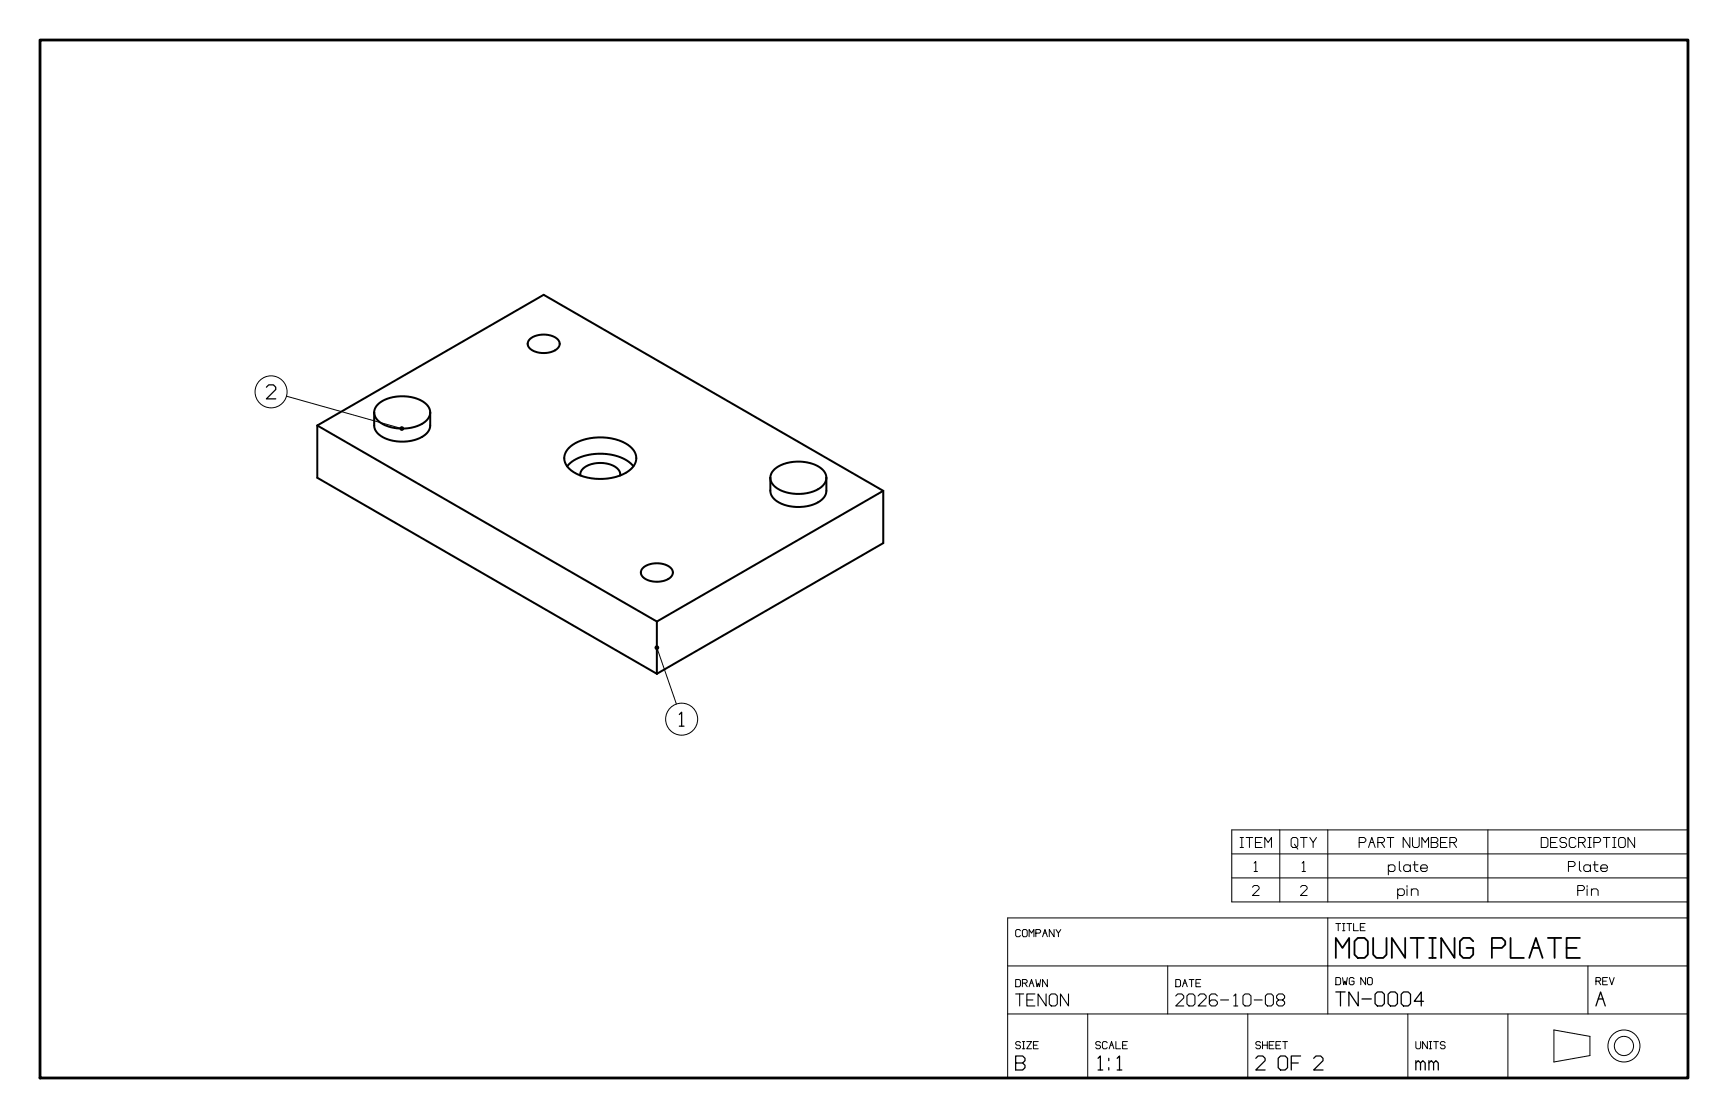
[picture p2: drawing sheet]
<svg xmlns="http://www.w3.org/2000/svg" width="432mm" height="279mm" viewBox="0 0 432 279" stroke-linecap="round" stroke-linejoin="round" font-family="sans-serif">
<g fill="none" stroke="#000" stroke-width=".5">
<path d="M132.3 84.8a5.6 5.6 0 0 1 7.3 .3 1.68 1.68 0 0 1-.9 2.5 5.5 5.5 0 0 1-6.7-1 1.47 1.47 0 0 1 .3-1.8zM79.3 106.3v13.1l84.8 49M79.3 106.3l84.8 49M79.3 106.3l56.6-32.6 84.8 49M93.5 103.1v3.2a4 4 0 0 0 3.1 3.4 10.3 10.3 0 0 0 10-1.4 2.84 2.84 0 0 0 .9-2v-3.2M93.5 103.1a4 4 0 0 0 3.1 3.3 10.3 10.3 0 0 0 10-1.3 2.84 2.84 0 0 0 .9-2M93.5 103.1v-.3a4.2 4.2 0 0 1 3.3-3.2 9.8 9.8 0 0 1 9.9 1.5l.5 .9 .3 1.1M141.7 116.5a9.8 9.8 0 0 1 8-3.1 10.6 10.6 0 0 1 8.6 3.1M142.3 111.8a13.1 13.1 0 0 1 15.2-.2 3.6 3.6 0 0 1-.7 6.3 13.6 13.6 0 0 1-14.1-.3 3.5 3.5 0 0 1-.4-5.8zM145 118.8a2.53 2.53 0 0 1 2-2.5 7 7 0 0 1 7.7 1.2l.3 .7v.6M192.5 119.4v3.3a4 4 0 0 0 3.1 3.3 10.3 10.3 0 0 0 10-1.3 2.83 2.83 0 0 0 .9-2v-3.3M192.5 119.4a4 4 0 0 0 3.1 3.4 10.3 10.3 0 0 0 10-1.4 2.83 2.83 0 0 0 .9-2"/>
<path d="M192.5 119.4v-.3a4.2 4.2 0 0 1 3.3-3.1 9.8 9.8 0 0 1 9.9 1.5l.5 .8 .3 1.1M220.7 122.7v13l-56.6 32.7M220.7 122.7l-56.6 32.6M160.6 142a5.6 5.6 0 0 1 7.3 .2 1.68 1.68 0 0 1-.9 2.5 5.5 5.5 0 0 1-6.7-.9 1.47 1.47 0 0 1 .3-1.8zM164.1 155.3v13.1"/>
</g>
<g fill="none" stroke="#000" stroke-width=".25">
<path d="M71.6 99l28.8 8.1M164.1 161.9l4.9 14M307.8 207.4h114v18h-114zM307.8 213.4h114M307.8 219.4h114M319.8 207.4v18M331.8 207.4v18M355 217h1.7v-.4l-.4-.5h-.9l-.4 .5v.8l.4 .4h.9l.4-.4M371.8 207.4v18M400 217h1.7v-.4l-.4-.5h-.9l-.4 .5v.8l.4 .4h.9l.4-.4M408.5 209.3v2.5l-1.7-2.5v2.5M251.8 229.4h170v40h-170z"/>
<path d="M331.8 229.4v24M339.9 231.7h.9M341.1 230.8h-1.2v1.8h1.2M251.8 253.4h170M251.8 241.4h170M271.8 253.4v16M291.8 241.4v12M311.8 253.4v16M351.8 253.4v16M376.8 253.4v16M388.3 257.4l9 1.6v4.8l-9 1.6zM396.8 241.4v12"/>
<path d="M259.4 260.3h-1.2v1.8h1.2"/>
<circle cx="67.7" cy="97.9" r="4"/>
<circle cx="170.3" cy="179.7" r="4"/>
<circle cx="405.8" cy="261.4" r="4"/>
<circle cx="405.8" cy="261.4" r="2.4"/>
</g>
<path d="M10 10h411.8v259.4h-411.8z" fill="none" stroke="#000" stroke-width=".7"/>
<g fill="#000">
<circle cx="100.4" cy="107.1" r=".6"/>
<circle cx="164.1" cy="161.9" r=".6"/>
</g>
<path d="M319.5 249.9l-.5-.5v-.5l.5-.5h1l.5 .5v.5l-.5 .5h-1l-.5 .5v.5l.5 .5h1l.5-.5v-.5l-.5-.5" fill="none" stroke="#000" stroke-width=".27"/>
<text font-size="6.9" x="333.8" y="239.4">MOUNTING PLATE</text>
<g font-size="4.9">
<text x="66.6" y="99.7">2</text>
<text x="169.2" y="181.5">1</text>
<text x="333.8" y="251.4">TN-0004</text>
<text x="398.8" y="251.4">A</text>
<text x="253.8" y="267.4">B</text>
<text x="273.8" y="267.4">1:1</text>
<text x="313.8" y="267.4">2 OF 2</text>
<text x="353.8" y="267.4">mm</text>
</g>
<g font-size="4.2">
<text x="253.8" y="251.4">TENON</text>
<text x="293.8" y="251.4">2026-10-08</text>
</g>
<g font-size="3.5">
<text x="309.9" y="211.8">ITEM</text>
<text x="322.6" y="211.8">QTY</text>
<text x="339.6" y="211.8">PART NUMBER</text>
<text x="385.1" y="211.8">DESCRIPTION</text>
<text x="313" y="217.8">1</text>
<text x="325" y="217.8">1</text>
<text x="346.9" y="217.8">plate</text>
<text x="391.9" y="217.8">Plate</text>
<text x="313" y="223.8">2</text>
<text x="325" y="223.8">2</text>
<text x="349.3" y="223.8">pin</text>
<text x="394.3" y="223.8">Pin</text>
</g>
<g font-size="2.5">
<text x="333.8" y="232.6">TITLE</text>
<text x="253.8" y="234.1">COMPANY</text>
<text x="253.8" y="246.6">DRAWN</text>
<text x="293.8" y="246.6">DATE</text>
<text x="333.8" y="246.1">DWG NO</text>
<text x="398.8" y="246.1">REV</text>
<text x="253.8" y="262.1">SIZE</text>
<text x="273.8" y="262.1">SCALE</text>
<text x="313.8" y="262.1">SHEET</text>
<text x="353.8" y="262.1">UNITS</text>
</g>
</svg>
